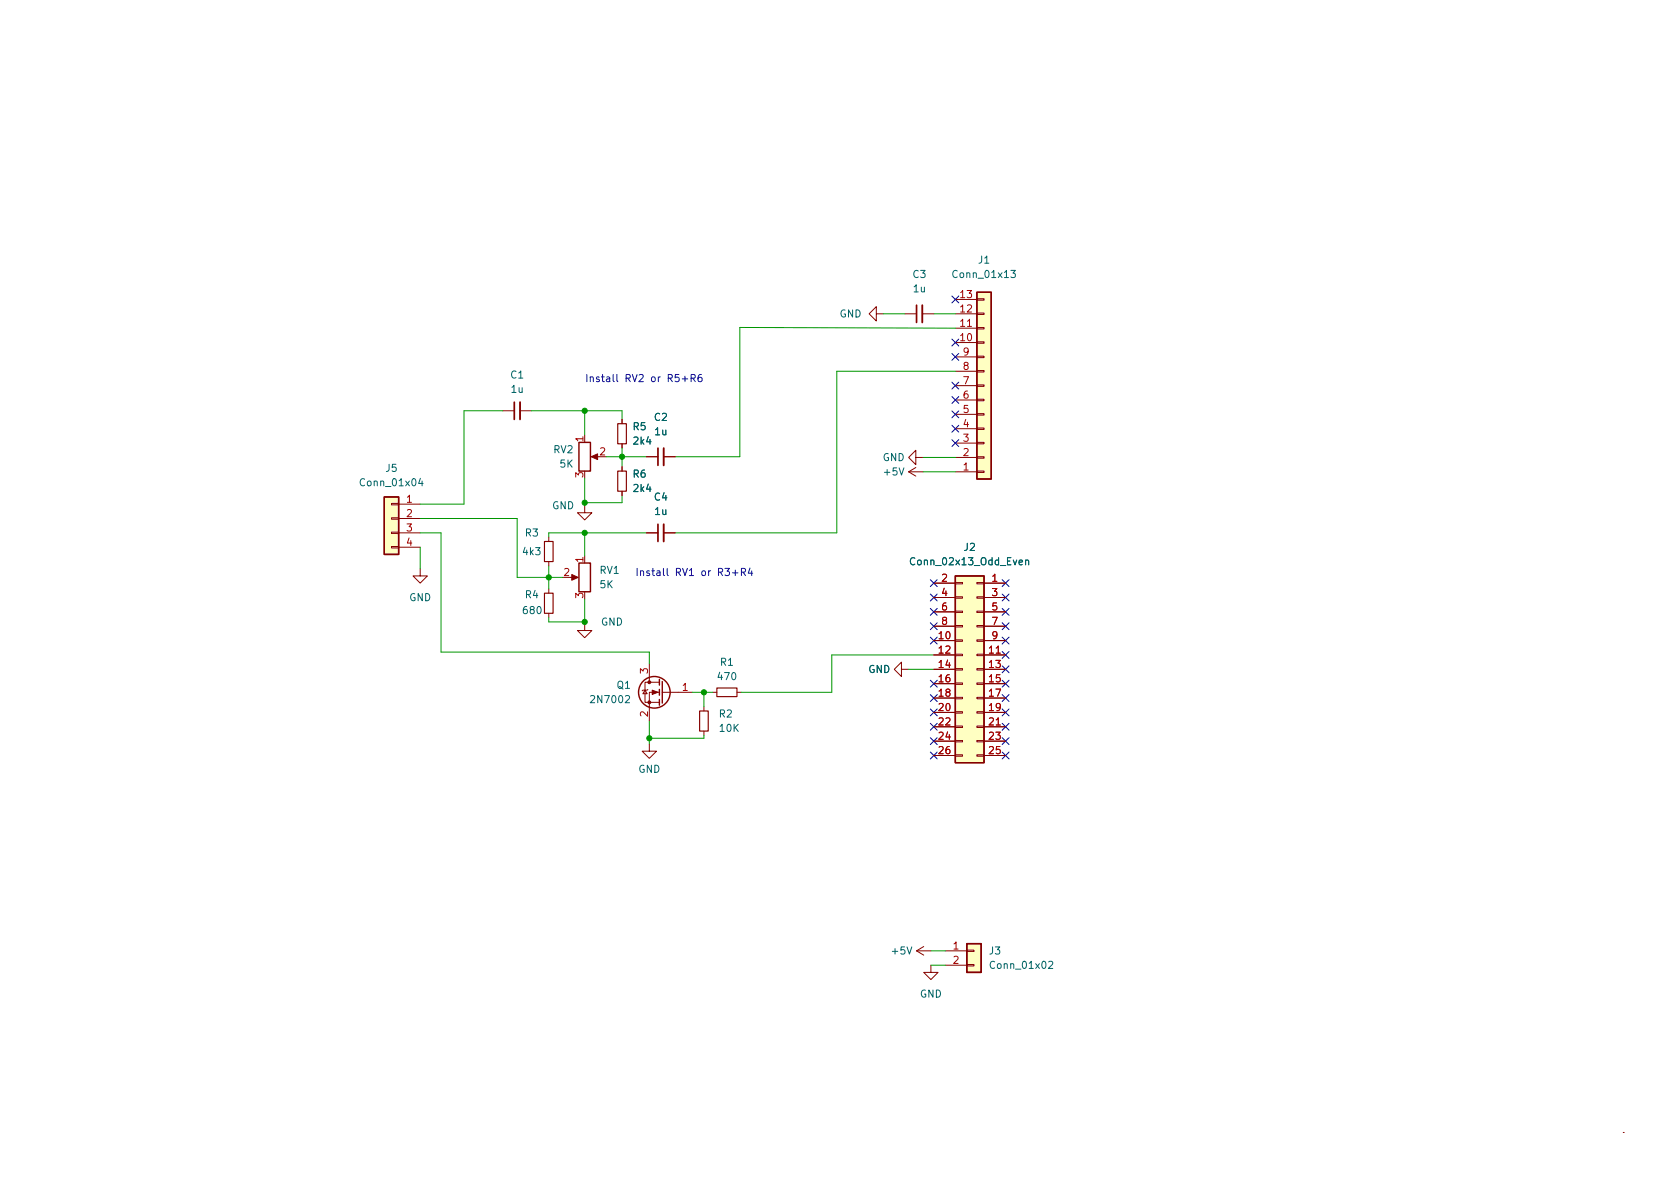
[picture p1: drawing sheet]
(kicad_sch (version 20211123) (generator eeschema)

 (paper "A4")

 (lib_symbols
  (symbol "Connector_Generic:Conn_01x02" (pin_names (offset 1.016) hide) (in_bom yes) (on_board yes)
   (property "Reference" "J" (id 0) (at 0 2.54 0) (effects (font (size 1.27 1.27))))
   (property "Value" "Conn_01x02" (id 1) (at 0 -5.08 0) (effects (font (size 1.27 1.27))))
   (property "Footprint" "" (id 2) (at 0 0 0) (effects (font (size 1.27 1.27)) hide))
   (property "Datasheet" "~" (id 3) (at 0 0 0) (effects (font (size 1.27 1.27)) hide))
   (symbol "Conn_01x02_1_1"
    (rectangle (start -1.27 -2.413) (end 0 -2.667) (stroke (width 0.1524) (type default) (color 0 0 0 0)) (fill (type none)))
    (rectangle (start -1.27 0.127) (end 0 -0.127) (stroke (width 0.1524) (type default) (color 0 0 0 0)) (fill (type none)))
    (rectangle (start -1.27 1.27) (end 1.27 -3.81) (stroke (width 0.254) (type default) (color 0 0 0 0)) (fill (type background)))
    (pin passive line (at -5.08 0 0) (length 3.81) (name "Pin_1" (effects (font (size 1.27 1.27)))) (number "1" (effects (font (size 1.27 1.27)))))
    (pin passive line (at -5.08 -2.54 0) (length 3.81) (name "Pin_2" (effects (font (size 1.27 1.27)))) (number "2" (effects (font (size 1.27 1.27)))))))
  (symbol "Connector_Generic:Conn_01x04" (pin_names (offset 1.016) hide) (in_bom yes) (on_board yes)
   (property "Reference" "J" (id 0) (at 0 5.08 0) (effects (font (size 1.27 1.27))))
   (property "Value" "Conn_01x04" (id 1) (at 0 -7.62 0) (effects (font (size 1.27 1.27))))
   (property "Footprint" "" (id 2) (at 0 0 0) (effects (font (size 1.27 1.27)) hide))
   (property "Datasheet" "~" (id 3) (at 0 0 0) (effects (font (size 1.27 1.27)) hide))
   (symbol "Conn_01x04_1_1"
    (rectangle (start -1.27 -4.953) (end 0 -5.207) (stroke (width 0.1524) (type default) (color 0 0 0 0)) (fill (type none)))
    (rectangle (start -1.27 -2.413) (end 0 -2.667) (stroke (width 0.1524) (type default) (color 0 0 0 0)) (fill (type none)))
    (rectangle (start -1.27 0.127) (end 0 -0.127) (stroke (width 0.1524) (type default) (color 0 0 0 0)) (fill (type none)))
    (rectangle (start -1.27 2.667) (end 0 2.413) (stroke (width 0.1524) (type default) (color 0 0 0 0)) (fill (type none)))
    (rectangle (start -1.27 3.81) (end 1.27 -6.35) (stroke (width 0.254) (type default) (color 0 0 0 0)) (fill (type background)))
    (pin passive line (at -5.08 2.54 0) (length 3.81) (name "Pin_1" (effects (font (size 1.27 1.27)))) (number "1" (effects (font (size 1.27 1.27)))))
    (pin passive line (at -5.08 0 0) (length 3.81) (name "Pin_2" (effects (font (size 1.27 1.27)))) (number "2" (effects (font (size 1.27 1.27)))))
    (pin passive line (at -5.08 -2.54 0) (length 3.81) (name "Pin_3" (effects (font (size 1.27 1.27)))) (number "3" (effects (font (size 1.27 1.27)))))
    (pin passive line (at -5.08 -5.08 0) (length 3.81) (name "Pin_4" (effects (font (size 1.27 1.27)))) (number "4" (effects (font (size 1.27 1.27)))))))
  (symbol "Connector_Generic:Conn_01x13" (pin_names (offset 1.016) hide) (in_bom yes) (on_board yes)
   (property "Reference" "J" (id 0) (at 0 17.78 0) (effects (font (size 1.27 1.27))))
   (property "Value" "Conn_01x13" (id 1) (at 0 -17.78 0) (effects (font (size 1.27 1.27))))
   (property "Footprint" "" (id 2) (at 0 0 0) (effects (font (size 1.27 1.27)) hide))
   (property "Datasheet" "~" (id 3) (at 0 0 0) (effects (font (size 1.27 1.27)) hide))
   (symbol "Conn_01x13_1_1"
    (rectangle (start -1.27 -15.113) (end 0 -15.367) (stroke (width 0.1524) (type default) (color 0 0 0 0)) (fill (type none)))
    (rectangle (start -1.27 -12.573) (end 0 -12.827) (stroke (width 0.1524) (type default) (color 0 0 0 0)) (fill (type none)))
    (rectangle (start -1.27 -10.033) (end 0 -10.287) (stroke (width 0.1524) (type default) (color 0 0 0 0)) (fill (type none)))
    (rectangle (start -1.27 -7.493) (end 0 -7.747) (stroke (width 0.1524) (type default) (color 0 0 0 0)) (fill (type none)))
    (rectangle (start -1.27 -4.953) (end 0 -5.207) (stroke (width 0.1524) (type default) (color 0 0 0 0)) (fill (type none)))
    (rectangle (start -1.27 -2.413) (end 0 -2.667) (stroke (width 0.1524) (type default) (color 0 0 0 0)) (fill (type none)))
    (rectangle (start -1.27 0.127) (end 0 -0.127) (stroke (width 0.1524) (type default) (color 0 0 0 0)) (fill (type none)))
    (rectangle (start -1.27 2.667) (end 0 2.413) (stroke (width 0.1524) (type default) (color 0 0 0 0)) (fill (type none)))
    (rectangle (start -1.27 5.207) (end 0 4.953) (stroke (width 0.1524) (type default) (color 0 0 0 0)) (fill (type none)))
    (rectangle (start -1.27 7.747) (end 0 7.493) (stroke (width 0.1524) (type default) (color 0 0 0 0)) (fill (type none)))
    (rectangle (start -1.27 10.287) (end 0 10.033) (stroke (width 0.1524) (type default) (color 0 0 0 0)) (fill (type none)))
    (rectangle (start -1.27 12.827) (end 0 12.573) (stroke (width 0.1524) (type default) (color 0 0 0 0)) (fill (type none)))
    (rectangle (start -1.27 15.367) (end 0 15.113) (stroke (width 0.1524) (type default) (color 0 0 0 0)) (fill (type none)))
    (rectangle (start -1.27 16.51) (end 1.27 -16.51) (stroke (width 0.254) (type default) (color 0 0 0 0)) (fill (type background)))
    (pin passive line (at -5.08 15.24 0) (length 3.81) (name "Pin_1" (effects (font (size 1.27 1.27)))) (number "1" (effects (font (size 1.27 1.27)))))
    (pin passive line (at -5.08 -7.62 0) (length 3.81) (name "Pin_10" (effects (font (size 1.27 1.27)))) (number "10" (effects (font (size 1.27 1.27)))))
    (pin passive line (at -5.08 -10.16 0) (length 3.81) (name "Pin_11" (effects (font (size 1.27 1.27)))) (number "11" (effects (font (size 1.27 1.27)))))
    (pin passive line (at -5.08 -12.7 0) (length 3.81) (name "Pin_12" (effects (font (size 1.27 1.27)))) (number "12" (effects (font (size 1.27 1.27)))))
    (pin passive line (at -5.08 -15.24 0) (length 3.81) (name "Pin_13" (effects (font (size 1.27 1.27)))) (number "13" (effects (font (size 1.27 1.27)))))
    (pin passive line (at -5.08 12.7 0) (length 3.81) (name "Pin_2" (effects (font (size 1.27 1.27)))) (number "2" (effects (font (size 1.27 1.27)))))
    (pin passive line (at -5.08 10.16 0) (length 3.81) (name "Pin_3" (effects (font (size 1.27 1.27)))) (number "3" (effects (font (size 1.27 1.27)))))
    (pin passive line (at -5.08 7.62 0) (length 3.81) (name "Pin_4" (effects (font (size 1.27 1.27)))) (number "4" (effects (font (size 1.27 1.27)))))
    (pin passive line (at -5.08 5.08 0) (length 3.81) (name "Pin_5" (effects (font (size 1.27 1.27)))) (number "5" (effects (font (size 1.27 1.27)))))
    (pin passive line (at -5.08 2.54 0) (length 3.81) (name "Pin_6" (effects (font (size 1.27 1.27)))) (number "6" (effects (font (size 1.27 1.27)))))
    (pin passive line (at -5.08 0 0) (length 3.81) (name "Pin_7" (effects (font (size 1.27 1.27)))) (number "7" (effects (font (size 1.27 1.27)))))
    (pin passive line (at -5.08 -2.54 0) (length 3.81) (name "Pin_8" (effects (font (size 1.27 1.27)))) (number "8" (effects (font (size 1.27 1.27)))))
    (pin passive line (at -5.08 -5.08 0) (length 3.81) (name "Pin_9" (effects (font (size 1.27 1.27)))) (number "9" (effects (font (size 1.27 1.27)))))))
  (symbol "Connector_Generic:Conn_02x13_Odd_Even" (pin_names (offset 1.016) hide) (in_bom yes) (on_board yes)
   (property "Reference" "J" (id 0) (at 1.27 17.78 0) (effects (font (size 1.27 1.27))))
   (property "Value" "Conn_02x13_Odd_Even" (id 1) (at 1.27 -17.78 0) (effects (font (size 1.27 1.27))))
   (property "Footprint" "" (id 2) (at 0 0 0) (effects (font (size 1.27 1.27)) hide))
   (property "Datasheet" "~" (id 3) (at 0 0 0) (effects (font (size 1.27 1.27)) hide))
   (symbol "Conn_02x13_Odd_Even_1_1"
    (rectangle (start -1.27 -15.113) (end 0 -15.367) (stroke (width 0.1524) (type default) (color 0 0 0 0)) (fill (type none)))
    (rectangle (start -1.27 -12.573) (end 0 -12.827) (stroke (width 0.1524) (type default) (color 0 0 0 0)) (fill (type none)))
    (rectangle (start -1.27 -10.033) (end 0 -10.287) (stroke (width 0.1524) (type default) (color 0 0 0 0)) (fill (type none)))
    (rectangle (start -1.27 -7.493) (end 0 -7.747) (stroke (width 0.1524) (type default) (color 0 0 0 0)) (fill (type none)))
    (rectangle (start -1.27 -4.953) (end 0 -5.207) (stroke (width 0.1524) (type default) (color 0 0 0 0)) (fill (type none)))
    (rectangle (start -1.27 -2.413) (end 0 -2.667) (stroke (width 0.1524) (type default) (color 0 0 0 0)) (fill (type none)))
    (rectangle (start -1.27 0.127) (end 0 -0.127) (stroke (width 0.1524) (type default) (color 0 0 0 0)) (fill (type none)))
    (rectangle (start -1.27 2.667) (end 0 2.413) (stroke (width 0.1524) (type default) (color 0 0 0 0)) (fill (type none)))
    (rectangle (start -1.27 5.207) (end 0 4.953) (stroke (width 0.1524) (type default) (color 0 0 0 0)) (fill (type none)))
    (rectangle (start -1.27 7.747) (end 0 7.493) (stroke (width 0.1524) (type default) (color 0 0 0 0)) (fill (type none)))
    (rectangle (start -1.27 10.287) (end 0 10.033) (stroke (width 0.1524) (type default) (color 0 0 0 0)) (fill (type none)))
    (rectangle (start -1.27 12.827) (end 0 12.573) (stroke (width 0.1524) (type default) (color 0 0 0 0)) (fill (type none)))
    (rectangle (start -1.27 15.367) (end 0 15.113) (stroke (width 0.1524) (type default) (color 0 0 0 0)) (fill (type none)))
    (rectangle (start -1.27 16.51) (end 3.81 -16.51) (stroke (width 0.254) (type default) (color 0 0 0 0)) (fill (type background)))
    (rectangle (start 3.81 -15.113) (end 2.54 -15.367) (stroke (width 0.1524) (type default) (color 0 0 0 0)) (fill (type none)))
    (rectangle (start 3.81 -12.573) (end 2.54 -12.827) (stroke (width 0.1524) (type default) (color 0 0 0 0)) (fill (type none)))
    (rectangle (start 3.81 -10.033) (end 2.54 -10.287) (stroke (width 0.1524) (type default) (color 0 0 0 0)) (fill (type none)))
    (rectangle (start 3.81 -7.493) (end 2.54 -7.747) (stroke (width 0.1524) (type default) (color 0 0 0 0)) (fill (type none)))
    (rectangle (start 3.81 -4.953) (end 2.54 -5.207) (stroke (width 0.1524) (type default) (color 0 0 0 0)) (fill (type none)))
    (rectangle (start 3.81 -2.413) (end 2.54 -2.667) (stroke (width 0.1524) (type default) (color 0 0 0 0)) (fill (type none)))
    (rectangle (start 3.81 0.127) (end 2.54 -0.127) (stroke (width 0.1524) (type default) (color 0 0 0 0)) (fill (type none)))
    (rectangle (start 3.81 2.667) (end 2.54 2.413) (stroke (width 0.1524) (type default) (color 0 0 0 0)) (fill (type none)))
    (rectangle (start 3.81 5.207) (end 2.54 4.953) (stroke (width 0.1524) (type default) (color 0 0 0 0)) (fill (type none)))
    (rectangle (start 3.81 7.747) (end 2.54 7.493) (stroke (width 0.1524) (type default) (color 0 0 0 0)) (fill (type none)))
    (rectangle (start 3.81 10.287) (end 2.54 10.033) (stroke (width 0.1524) (type default) (color 0 0 0 0)) (fill (type none)))
    (rectangle (start 3.81 12.827) (end 2.54 12.573) (stroke (width 0.1524) (type default) (color 0 0 0 0)) (fill (type none)))
    (rectangle (start 3.81 15.367) (end 2.54 15.113) (stroke (width 0.1524) (type default) (color 0 0 0 0)) (fill (type none)))
    (pin passive line (at -5.08 15.24 0) (length 3.81) (name "Pin_1" (effects (font (size 1.27 1.27)))) (number "1" (effects (font (size 1.27 1.27)))))
    (pin passive line (at 7.62 5.08 180) (length 3.81) (name "Pin_10" (effects (font (size 1.27 1.27)))) (number "10" (effects (font (size 1.27 1.27)))))
    (pin passive line (at -5.08 2.54 0) (length 3.81) (name "Pin_11" (effects (font (size 1.27 1.27)))) (number "11" (effects (font (size 1.27 1.27)))))
    (pin passive line (at 7.62 2.54 180) (length 3.81) (name "Pin_12" (effects (font (size 1.27 1.27)))) (number "12" (effects (font (size 1.27 1.27)))))
    (pin passive line (at -5.08 0 0) (length 3.81) (name "Pin_13" (effects (font (size 1.27 1.27)))) (number "13" (effects (font (size 1.27 1.27)))))
    (pin passive line (at 7.62 0 180) (length 3.81) (name "Pin_14" (effects (font (size 1.27 1.27)))) (number "14" (effects (font (size 1.27 1.27)))))
    (pin passive line (at -5.08 -2.54 0) (length 3.81) (name "Pin_15" (effects (font (size 1.27 1.27)))) (number "15" (effects (font (size 1.27 1.27)))))
    (pin passive line (at 7.62 -2.54 180) (length 3.81) (name "Pin_16" (effects (font (size 1.27 1.27)))) (number "16" (effects (font (size 1.27 1.27)))))
    (pin passive line (at -5.08 -5.08 0) (length 3.81) (name "Pin_17" (effects (font (size 1.27 1.27)))) (number "17" (effects (font (size 1.27 1.27)))))
    (pin passive line (at 7.62 -5.08 180) (length 3.81) (name "Pin_18" (effects (font (size 1.27 1.27)))) (number "18" (effects (font (size 1.27 1.27)))))
    (pin passive line (at -5.08 -7.62 0) (length 3.81) (name "Pin_19" (effects (font (size 1.27 1.27)))) (number "19" (effects (font (size 1.27 1.27)))))
    (pin passive line (at 7.62 15.24 180) (length 3.81) (name "Pin_2" (effects (font (size 1.27 1.27)))) (number "2" (effects (font (size 1.27 1.27)))))
    (pin passive line (at 7.62 -7.62 180) (length 3.81) (name "Pin_20" (effects (font (size 1.27 1.27)))) (number "20" (effects (font (size 1.27 1.27)))))
    (pin passive line (at -5.08 -10.16 0) (length 3.81) (name "Pin_21" (effects (font (size 1.27 1.27)))) (number "21" (effects (font (size 1.27 1.27)))))
    (pin passive line (at 7.62 -10.16 180) (length 3.81) (name "Pin_22" (effects (font (size 1.27 1.27)))) (number "22" (effects (font (size 1.27 1.27)))))
    (pin passive line (at -5.08 -12.7 0) (length 3.81) (name "Pin_23" (effects (font (size 1.27 1.27)))) (number "23" (effects (font (size 1.27 1.27)))))
    (pin passive line (at 7.62 -12.7 180) (length 3.81) (name "Pin_24" (effects (font (size 1.27 1.27)))) (number "24" (effects (font (size 1.27 1.27)))))
    (pin passive line (at -5.08 -15.24 0) (length 3.81) (name "Pin_25" (effects (font (size 1.27 1.27)))) (number "25" (effects (font (size 1.27 1.27)))))
    (pin passive line (at 7.62 -15.24 180) (length 3.81) (name "Pin_26" (effects (font (size 1.27 1.27)))) (number "26" (effects (font (size 1.27 1.27)))))
    (pin passive line (at -5.08 12.7 0) (length 3.81) (name "Pin_3" (effects (font (size 1.27 1.27)))) (number "3" (effects (font (size 1.27 1.27)))))
    (pin passive line (at 7.62 12.7 180) (length 3.81) (name "Pin_4" (effects (font (size 1.27 1.27)))) (number "4" (effects (font (size 1.27 1.27)))))
    (pin passive line (at -5.08 10.16 0) (length 3.81) (name "Pin_5" (effects (font (size 1.27 1.27)))) (number "5" (effects (font (size 1.27 1.27)))))
    (pin passive line (at 7.62 10.16 180) (length 3.81) (name "Pin_6" (effects (font (size 1.27 1.27)))) (number "6" (effects (font (size 1.27 1.27)))))
    (pin passive line (at -5.08 7.62 0) (length 3.81) (name "Pin_7" (effects (font (size 1.27 1.27)))) (number "7" (effects (font (size 1.27 1.27)))))
    (pin passive line (at 7.62 7.62 180) (length 3.81) (name "Pin_8" (effects (font (size 1.27 1.27)))) (number "8" (effects (font (size 1.27 1.27)))))
    (pin passive line (at -5.08 5.08 0) (length 3.81) (name "Pin_9" (effects (font (size 1.27 1.27)))) (number "9" (effects (font (size 1.27 1.27)))))))
  (symbol "Device:C_Small" (pin_numbers hide) (pin_names (offset 0.254) hide) (in_bom yes) (on_board yes)
   (property "Reference" "C" (id 0) (at 0.254 1.778 0) (effects (font (size 1.27 1.27)) (justify left)))
   (property "Value" "C_Small" (id 1) (at 0.254 -2.032 0) (effects (font (size 1.27 1.27)) (justify left)))
   (property "Footprint" "" (id 2) (at 0 0 0) (effects (font (size 1.27 1.27)) hide))
   (property "Datasheet" "~" (id 3) (at 0 0 0) (effects (font (size 1.27 1.27)) hide))
   (symbol "C_Small_0_1"
    (polyline (pts (xy -1.524 -0.508) (xy 1.524 -0.508)) (stroke (width 0.3302) (type default) (color 0 0 0 0)) (fill (type none)))
    (polyline (pts (xy -1.524 0.508) (xy 1.524 0.508)) (stroke (width 0.3048) (type default) (color 0 0 0 0)) (fill (type none))))
   (symbol "C_Small_1_1"
    (pin passive line (at 0 2.54 270) (length 2.032) (name "~" (effects (font (size 1.27 1.27)))) (number "1" (effects (font (size 1.27 1.27)))))
    (pin passive line (at 0 -2.54 90) (length 2.032) (name "~" (effects (font (size 1.27 1.27)))) (number "2" (effects (font (size 1.27 1.27)))))))
  (symbol "Device:R_Potentiometer" (pin_names (offset 1.016) hide) (in_bom yes) (on_board yes)
   (property "Reference" "RV" (id 0) (at -4.445 0 90) (effects (font (size 1.27 1.27))))
   (property "Value" "R_Potentiometer" (id 1) (at -2.54 0 90) (effects (font (size 1.27 1.27))))
   (property "Footprint" "" (id 2) (at 0 0 0) (effects (font (size 1.27 1.27)) hide))
   (property "Datasheet" "~" (id 3) (at 0 0 0) (effects (font (size 1.27 1.27)) hide))
   (symbol "R_Potentiometer_0_1"
    (polyline (pts (xy 2.54 0) (xy 1.524 0)) (stroke (width 0) (type default) (color 0 0 0 0)) (fill (type none)))
    (polyline (pts (xy 1.143 0) (xy 2.286 0.508) (xy 2.286 -0.508) (xy 1.143 0)) (stroke (width 0) (type default) (color 0 0 0 0)) (fill (type outline)))
    (rectangle (start 1.016 2.54) (end -1.016 -2.54) (stroke (width 0.254) (type default) (color 0 0 0 0)) (fill (type none))))
   (symbol "R_Potentiometer_1_1"
    (pin passive line (at 0 3.81 270) (length 1.27) (name "1" (effects (font (size 1.27 1.27)))) (number "1" (effects (font (size 1.27 1.27)))))
    (pin passive line (at 3.81 0 180) (length 1.27) (name "2" (effects (font (size 1.27 1.27)))) (number "2" (effects (font (size 1.27 1.27)))))
    (pin passive line (at 0 -3.81 90) (length 1.27) (name "3" (effects (font (size 1.27 1.27)))) (number "3" (effects (font (size 1.27 1.27)))))))
  (symbol "Device:R_Small" (pin_numbers hide) (pin_names (offset 0.254) hide) (in_bom yes) (on_board yes)
   (property "Reference" "R" (id 0) (at 0.762 0.508 0) (effects (font (size 1.27 1.27)) (justify left)))
   (property "Value" "R_Small" (id 1) (at 0.762 -1.016 0) (effects (font (size 1.27 1.27)) (justify left)))
   (property "Footprint" "" (id 2) (at 0 0 0) (effects (font (size 1.27 1.27)) hide))
   (property "Datasheet" "~" (id 3) (at 0 0 0) (effects (font (size 1.27 1.27)) hide))
   (symbol "R_Small_0_1"
    (rectangle (start -0.762 1.778) (end 0.762 -1.778) (stroke (width 0.2032) (type default) (color 0 0 0 0)) (fill (type none))))
   (symbol "R_Small_1_1"
    (pin passive line (at 0 2.54 270) (length 0.762) (name "~" (effects (font (size 1.27 1.27)))) (number "1" (effects (font (size 1.27 1.27)))))
    (pin passive line (at 0 -2.54 90) (length 0.762) (name "~" (effects (font (size 1.27 1.27)))) (number "2" (effects (font (size 1.27 1.27)))))))
  (symbol "Transistor_FET:2N7002" (pin_names hide) (in_bom yes) (on_board yes)
   (property "Reference" "Q" (id 0) (at 5.08 1.905 0) (effects (font (size 1.27 1.27)) (justify left)))
   (property "Value" "2N7002" (id 1) (at 5.08 0 0) (effects (font (size 1.27 1.27)) (justify left)))
   (property "Footprint" "Package_TO_SOT_SMD:SOT-23" (id 2) (at 5.08 -1.905 0) (effects (font (size 1.27 1.27) italic) (justify left) hide))
   (property "Datasheet" "https://www.onsemi.com/pub/Collateral/NDS7002A-D.PDF" (id 3) (at 0 0 0) (effects (font (size 1.27 1.27)) (justify left) hide))
   (symbol "2N7002_0_1"
    (polyline (pts (xy 0.254 0) (xy -2.54 0)) (stroke (width 0) (type default) (color 0 0 0 0)) (fill (type none)))
    (polyline (pts (xy 0.254 1.905) (xy 0.254 -1.905)) (stroke (width 0.254) (type default) (color 0 0 0 0)) (fill (type none)))
    (polyline (pts (xy 0.762 -1.27) (xy 0.762 -2.286)) (stroke (width 0.254) (type default) (color 0 0 0 0)) (fill (type none)))
    (polyline (pts (xy 0.762 0.508) (xy 0.762 -0.508)) (stroke (width 0.254) (type default) (color 0 0 0 0)) (fill (type none)))
    (polyline (pts (xy 0.762 2.286) (xy 0.762 1.27)) (stroke (width 0.254) (type default) (color 0 0 0 0)) (fill (type none)))
    (polyline (pts (xy 2.54 2.54) (xy 2.54 1.778)) (stroke (width 0) (type default) (color 0 0 0 0)) (fill (type none)))
    (polyline (pts (xy 2.54 -2.54) (xy 2.54 0) (xy 0.762 0)) (stroke (width 0) (type default) (color 0 0 0 0)) (fill (type none)))
    (polyline (pts (xy 0.762 -1.778) (xy 3.302 -1.778) (xy 3.302 1.778) (xy 0.762 1.778)) (stroke (width 0) (type default) (color 0 0 0 0)) (fill (type none)))
    (polyline (pts (xy 1.016 0) (xy 2.032 0.381) (xy 2.032 -0.381) (xy 1.016 0)) (stroke (width 0) (type default) (color 0 0 0 0)) (fill (type outline)))
    (polyline (pts (xy 2.794 0.508) (xy 2.921 0.381) (xy 3.683 0.381) (xy 3.81 0.254)) (stroke (width 0) (type default) (color 0 0 0 0)) (fill (type none)))
    (polyline (pts (xy 3.302 0.381) (xy 2.921 -0.254) (xy 3.683 -0.254) (xy 3.302 0.381)) (stroke (width 0) (type default) (color 0 0 0 0)) (fill (type none)))
    (circle (center 1.651 0) (radius 2.794) (stroke (width 0.254) (type default) (color 0 0 0 0)) (fill (type none)))
    (circle (center 2.54 -1.778) (radius 0.254) (stroke (width 0) (type default) (color 0 0 0 0)) (fill (type outline)))
    (circle (center 2.54 1.778) (radius 0.254) (stroke (width 0) (type default) (color 0 0 0 0)) (fill (type outline))))
   (symbol "2N7002_1_1"
    (pin input line (at -5.08 0 0) (length 2.54) (name "G" (effects (font (size 1.27 1.27)))) (number "1" (effects (font (size 1.27 1.27)))))
    (pin passive line (at 2.54 -5.08 90) (length 2.54) (name "S" (effects (font (size 1.27 1.27)))) (number "2" (effects (font (size 1.27 1.27)))))
    (pin passive line (at 2.54 5.08 270) (length 2.54) (name "D" (effects (font (size 1.27 1.27)))) (number "3" (effects (font (size 1.27 1.27)))))))
  (symbol "power:+5V" (power) (pin_names (offset 0)) (in_bom yes) (on_board yes)
   (property "Reference" "#PWR" (id 0) (at 0 -3.81 0) (effects (font (size 1.27 1.27)) hide))
   (property "Value" "+5V" (id 1) (at 0 3.556 0) (effects (font (size 1.27 1.27))))
   (property "Footprint" "" (id 2) (at 0 0 0) (effects (font (size 1.27 1.27)) hide))
   (property "Datasheet" "" (id 3) (at 0 0 0) (effects (font (size 1.27 1.27)) hide))
   (symbol "+5V_0_1"
    (polyline (pts (xy -0.762 1.27) (xy 0 2.54)) (stroke (width 0) (type default) (color 0 0 0 0)) (fill (type none)))
    (polyline (pts (xy 0 0) (xy 0 2.54)) (stroke (width 0) (type default) (color 0 0 0 0)) (fill (type none)))
    (polyline (pts (xy 0 2.54) (xy 0.762 1.27)) (stroke (width 0) (type default) (color 0 0 0 0)) (fill (type none))))
   (symbol "+5V_1_1"
    (pin power_in line (at 0 0 90) (length 0) hide (name "+5V" (effects (font (size 1.27 1.27)))) (number "1" (effects (font (size 1.27 1.27)))))))
  (symbol "power:GND" (power) (pin_names (offset 0)) (in_bom yes) (on_board yes)
   (property "Reference" "#PWR" (id 0) (at 0 -6.35 0) (effects (font (size 1.27 1.27)) hide))
   (property "Value" "GND" (id 1) (at 0 -3.81 0) (effects (font (size 1.27 1.27))))
   (property "Footprint" "" (id 2) (at 0 0 0) (effects (font (size 1.27 1.27)) hide))
   (property "Datasheet" "" (id 3) (at 0 0 0) (effects (font (size 1.27 1.27)) hide))
   (symbol "GND_0_1"
    (polyline (pts (xy 0 0) (xy 0 -1.27) (xy 1.27 -1.27) (xy 0 -2.54) (xy -1.27 -1.27) (xy 0 -1.27)) (stroke (width 0) (type default) (color 0 0 0 0)) (fill (type none))))
   (symbol "GND_1_1"
    (pin power_in line (at 0 0 270) (length 0) hide (name "GND" (effects (font (size 1.27 1.27)))) (number "1" (effects (font (size 1.27 1.27))))))))

 (junction (at 103.378 109.728) (diameter 0) (color 0 0 0 0))
 (junction (at 109.982 80.518) (diameter 0) (color 0 0 0 0))
 (junction (at 103.378 72.39) (diameter 0) (color 0 0 0 0))
 (junction (at 124.46 122.174) (diameter 0) (color 0 0 0 0))
 (junction (at 114.808 130.302) (diameter 0) (color 0 0 0 0))
 (junction (at 97.028 101.854) (diameter 0) (color 0 0 0 0))
 (junction (at 103.378 93.98) (diameter 0) (color 0 0 0 0))
 (junction (at 103.378 88.646) (diameter 0) (color 0 0 0 0))

 (no_connect (at 168.91 67.945))
 (no_connect (at 177.8 110.49))
 (no_connect (at 177.8 125.73))
 (no_connect (at 177.8 120.65))
 (no_connect (at 165.1 102.87))
 (no_connect (at 168.91 75.565))
 (no_connect (at 165.1 125.73))
 (no_connect (at 177.8 115.57))
 (no_connect (at 168.91 52.705))
 (no_connect (at 165.1 133.35))
 (no_connect (at 165.1 120.65))
 (no_connect (at 168.91 62.865))
 (no_connect (at 177.8 102.87))
 (no_connect (at 177.8 105.41))
 (no_connect (at 177.8 123.19))
 (no_connect (at 177.8 133.35))
 (no_connect (at 165.1 113.03))
 (no_connect (at 177.8 113.03))
 (no_connect (at 165.1 130.81))
 (no_connect (at 177.8 107.95))
 (no_connect (at 177.8 130.81))
 (no_connect (at 177.8 118.11))
 (no_connect (at 165.1 128.27))
 (no_connect (at 177.8 128.27))
 (no_connect (at 165.1 123.19))
 (no_connect (at 168.91 70.485))
 (no_connect (at 168.91 78.105))
 (no_connect (at 168.91 60.325))
 (no_connect (at 168.91 73.025))
 (no_connect (at 165.1 105.41))
 (no_connect (at 165.1 110.49))
 (no_connect (at 165.1 107.95))

 (wire (pts (xy 109.982 87.376) (xy 109.982 88.646)) (stroke (width 0) (type default) (color 0 0 0 0)))
 (wire (pts (xy 114.808 130.302) (xy 114.808 131.318)) (stroke (width 0) (type default) (color 0 0 0 0)))
 (wire (pts (xy 165.1 55.245) (xy 168.91 55.245)) (stroke (width 0) (type default) (color 0 0 0 0)))
 (wire (pts (xy 122.428 122.174) (xy 124.46 122.174)) (stroke (width 0) (type default) (color 0 0 0 0)))
 (wire (pts (xy 97.028 109.728) (xy 103.378 109.728)) (stroke (width 0) (type default) (color 0 0 0 0)))
 (wire (pts (xy 124.46 130.302) (xy 114.808 130.302)) (stroke (width 0) (type default) (color 0 0 0 0)))
 (wire (pts (xy 147.066 122.174) (xy 147.066 115.57)) (stroke (width 0) (type default) (color 0 0 0 0)))
 (wire (pts (xy 77.978 93.98) (xy 77.978 115.062)) (stroke (width 0) (type default) (color 0 0 0 0)))
 (wire (pts (xy 109.982 72.39) (xy 103.378 72.39)) (stroke (width 0) (type default) (color 0 0 0 0)))
 (wire (pts (xy 131.064 122.174) (xy 147.066 122.174)) (stroke (width 0) (type default) (color 0 0 0 0)))
 (wire (pts (xy 82.042 72.39) (xy 82.042 88.9)) (stroke (width 0) (type default) (color 0 0 0 0)))
 (wire (pts (xy 164.592 167.894) (xy 167.132 167.894)) (stroke (width 0) (type default) (color 0 0 0 0)))
 (wire (pts (xy 103.378 84.328) (xy 103.378 88.646)) (stroke (width 0) (type default) (color 0 0 0 0)))
 (wire (pts (xy 114.808 115.062) (xy 77.978 115.062)) (stroke (width 0) (type default) (color 0 0 0 0)))
 (wire (pts (xy 97.028 101.854) (xy 97.028 103.886)) (stroke (width 0) (type default) (color 0 0 0 0)))
 (wire (pts (xy 109.982 78.994) (xy 109.982 80.518)) (stroke (width 0) (type default) (color 0 0 0 0)))
 (wire (pts (xy 97.028 101.854) (xy 99.568 101.854)) (stroke (width 0) (type default) (color 0 0 0 0)))
 (wire (pts (xy 164.592 170.434) (xy 167.132 170.434)) (stroke (width 0) (type default) (color 0 0 0 0)))
 (wire (pts (xy 124.46 122.174) (xy 125.984 122.174)) (stroke (width 0) (type default) (color 0 0 0 0)))
 (wire (pts (xy 147.066 115.57) (xy 165.1 115.57)) (stroke (width 0) (type default) (color 0 0 0 0)))
 (wire (pts (xy 103.378 88.646) (xy 103.378 89.154)) (stroke (width 0) (type default) (color 0 0 0 0)))
 (wire (pts (xy 91.44 91.44) (xy 91.44 101.854)) (stroke (width 0) (type default) (color 0 0 0 0)))
 (wire (pts (xy 130.81 57.658) (xy 168.91 57.785)) (stroke (width 0) (type default) (color 0 0 0 0)))
 (wire (pts (xy 74.295 93.98) (xy 77.978 93.98)) (stroke (width 0) (type default) (color 0 0 0 0)))
 (wire (pts (xy 114.808 117.094) (xy 114.808 115.062)) (stroke (width 0) (type default) (color 0 0 0 0)))
 (wire (pts (xy 97.028 93.98) (xy 103.378 93.98)) (stroke (width 0) (type default) (color 0 0 0 0)))
 (wire (pts (xy 93.98 72.39) (xy 103.378 72.39)) (stroke (width 0) (type default) (color 0 0 0 0)))
 (wire (pts (xy 97.028 108.966) (xy 97.028 109.728)) (stroke (width 0) (type default) (color 0 0 0 0)))
 (wire (pts (xy 103.378 98.044) (xy 103.378 93.98)) (stroke (width 0) (type default) (color 0 0 0 0)))
 (wire (pts (xy 124.46 129.794) (xy 124.46 130.302)) (stroke (width 0) (type default) (color 0 0 0 0)))
 (wire (pts (xy 109.982 73.914) (xy 109.982 72.39)) (stroke (width 0) (type default) (color 0 0 0 0)))
 (wire (pts (xy 103.378 72.39) (xy 103.378 76.708)) (stroke (width 0) (type default) (color 0 0 0 0)))
 (wire (pts (xy 147.955 93.98) (xy 147.955 65.405)) (stroke (width 0) (type default) (color 0 0 0 0)))
 (wire (pts (xy 97.028 94.742) (xy 97.028 93.98)) (stroke (width 0) (type default) (color 0 0 0 0)))
 (wire (pts (xy 130.81 80.518) (xy 130.81 57.658)) (stroke (width 0) (type default) (color 0 0 0 0)))
 (wire (pts (xy 147.955 65.405) (xy 168.91 65.405)) (stroke (width 0) (type default) (color 0 0 0 0)))
 (wire (pts (xy 109.982 80.518) (xy 109.982 82.296)) (stroke (width 0) (type default) (color 0 0 0 0)))
 (wire (pts (xy 103.378 105.664) (xy 103.378 109.728)) (stroke (width 0) (type default) (color 0 0 0 0)))
 (wire (pts (xy 103.378 109.728) (xy 103.378 109.982)) (stroke (width 0) (type default) (color 0 0 0 0)))
 (wire (pts (xy 156.21 55.245) (xy 160.02 55.245)) (stroke (width 0) (type default) (color 0 0 0 0)))
 (wire (pts (xy 119.38 93.98) (xy 147.955 93.98)) (stroke (width 0) (type default) (color 0 0 0 0)))
 (wire (pts (xy 74.295 91.44) (xy 91.44 91.44)) (stroke (width 0) (type default) (color 0 0 0 0)))
 (wire (pts (xy 114.808 127.254) (xy 114.808 130.302)) (stroke (width 0) (type default) (color 0 0 0 0)))
 (wire (pts (xy 107.188 80.518) (xy 109.982 80.518)) (stroke (width 0) (type default) (color 0 0 0 0)))
 (wire (pts (xy 163.195 83.185) (xy 168.91 83.185)) (stroke (width 0) (type default) (color 0 0 0 0)))
 (wire (pts (xy 109.982 88.646) (xy 103.378 88.646)) (stroke (width 0) (type default) (color 0 0 0 0)))
 (wire (pts (xy 160.655 118.11) (xy 165.1 118.11)) (stroke (width 0) (type default) (color 0 0 0 0)))
 (wire (pts (xy 74.295 96.52) (xy 74.295 100.33)) (stroke (width 0) (type default) (color 0 0 0 0)))
 (wire (pts (xy 119.38 80.518) (xy 130.81 80.518)) (stroke (width 0) (type default) (color 0 0 0 0)))
 (wire (pts (xy 124.46 122.174) (xy 124.46 124.714)) (stroke (width 0) (type default) (color 0 0 0 0)))
 (wire (pts (xy 103.378 93.98) (xy 114.3 93.98)) (stroke (width 0) (type default) (color 0 0 0 0)))
 (wire (pts (xy 91.44 101.854) (xy 97.028 101.854)) (stroke (width 0) (type default) (color 0 0 0 0)))
 (wire (pts (xy 82.042 72.39) (xy 88.9 72.39)) (stroke (width 0) (type default) (color 0 0 0 0)))
 (wire (pts (xy 97.028 99.822) (xy 97.028 101.854)) (stroke (width 0) (type default) (color 0 0 0 0)))
 (wire (pts (xy 74.295 88.9) (xy 82.042 88.9)) (stroke (width 0) (type default) (color 0 0 0 0)))
 (wire (pts (xy 163.195 80.645) (xy 168.91 80.645)) (stroke (width 0) (type default) (color 0 0 0 0)))
 (wire (pts (xy 109.982 80.518) (xy 114.3 80.518)) (stroke (width 0) (type default) (color 0 0 0 0)))

 (text "Install RV1 or R3+R4\n" (at 112.268 101.854 0) (effects (font (size 1.27 1.27)) (justify left bottom)))
 (text "Install RV2 or R5+R6\n" (at 103.378 67.564 0) (effects (font (size 1.27 1.27)) (justify left bottom)))

 (symbol (lib_id "Device:C_Small") (at 91.44 72.39 90) (unit 1) (in_bom yes) (on_board yes) (fields_autoplaced)
  (property "Reference" "C1" (id 0) (at 91.4463 66.04 90))
  (property "Value" "1u" (id 1) (at 91.4463 68.58 90))
  (property "Footprint" "Capacitor_SMD:C_0805_2012Metric" (id 2) (at 91.44 72.39 0) (effects (font (size 1.27 1.27)) hide))
  (property "Datasheet" "~" (id 3) (at 91.44 72.39 0) (effects (font (size 1.27 1.27)) hide)) (pin "1") (pin "2"))

 (symbol (lib_id "Device:R_Small") (at 97.028 106.426 180) (unit 1) (in_bom yes) (on_board yes)
  (property "Reference" "R4" (id 0) (at 92.71 104.902 0) (effects (font (size 1.27 1.27)) (justify right)))
  (property "Value" "680" (id 1) (at 92.202 107.696 0) (effects (font (size 1.27 1.27)) (justify right)))
  (property "Footprint" "Resistor_SMD:R_0805_2012Metric" (id 2) (at 97.028 106.426 0) (effects (font (size 1.27 1.27)) hide))
  (property "Datasheet" "~" (id 3) (at 97.028 106.426 0) (effects (font (size 1.27 1.27)) hide)) (pin "1") (pin "2"))

 (symbol (lib_id "Device:C_Small") (at 116.84 80.518 90) (unit 1) (in_bom yes) (on_board yes) (fields_autoplaced)
  (property "Reference" "C2" (id 0) (at 116.8463 73.533 90))
  (property "Value" "1u" (id 1) (at 116.8463 76.073 90))
  (property "Footprint" "Capacitor_SMD:C_0805_2012Metric" (id 2) (at 116.84 80.518 0) (effects (font (size 1.27 1.27)) hide))
  (property "Datasheet" "~" (id 3) (at 116.84 80.518 0) (effects (font (size 1.27 1.27)) hide)) (pin "1") (pin "2"))

 (symbol (lib_id "Connector_Generic:Conn_01x02") (at 172.212 167.894 0) (unit 1) (in_bom yes) (on_board yes) (fields_autoplaced)
  (property "Reference" "J3" (id 0) (at 174.752 167.8939 0) (effects (font (size 1.27 1.27)) (justify left)))
  (property "Value" "Conn_01x02" (id 1) (at 174.752 170.4339 0) (effects (font (size 1.27 1.27)) (justify left)))
  (property "Footprint" "Connector_PinHeader_2.54mm:PinHeader_1x02_P2.54mm_Vertical" (id 2) (at 172.212 167.894 0) (effects (font (size 1.27 1.27)) hide))
  (property "Datasheet" "~" (id 3) (at 172.212 167.894 0) (effects (font (size 1.27 1.27)) hide)) (pin "1") (pin "2"))

 (symbol (lib_id "Transistor_FET:2N7002") (at 117.348 122.174 0) (mirror y) (unit 1) (in_bom yes) (on_board yes) (fields_autoplaced)
  (property "Reference" "Q1" (id 0) (at 111.633 120.9039 0) (effects (font (size 1.27 1.27)) (justify left)))
  (property "Value" "2N7002" (id 1) (at 111.633 123.4439 0) (effects (font (size 1.27 1.27)) (justify left)))
  (property "Footprint" "Package_TO_SOT_SMD:SOT-23" (id 2) (at 112.268 124.079 0) (effects (font (size 1.27 1.27) italic) (justify left) hide))
  (property "Datasheet" "https://www.onsemi.com/pub/Collateral/NDS7002A-D.PDF" (id 3) (at 117.348 122.174 0) (effects (font (size 1.27 1.27)) (justify left) hide)) (pin "1") (pin "2") (pin "3"))

 (symbol (lib_id "Device:R_Potentiometer") (at 103.378 80.518 0) (unit 1) (in_bom yes) (on_board yes) (fields_autoplaced)
  (property "Reference" "RV2" (id 0) (at 101.473 79.2479 0) (effects (font (size 1.27 1.27)) (justify right)))
  (property "Value" "5K" (id 1) (at 101.473 81.7879 0) (effects (font (size 1.27 1.27)) (justify right)))
  (property "Footprint" "Potentiometer_THT:Potentiometer_Bourns_3296W_Vertical" (id 2) (at 103.378 80.518 0) (effects (font (size 1.27 1.27)) hide))
  (property "Datasheet" "~" (id 3) (at 103.378 80.518 0) (effects (font (size 1.27 1.27)) hide)) (pin "1") (pin "2") (pin "3"))

 (symbol (lib_id "Device:C_Small") (at 116.84 93.98 90) (unit 1) (in_bom yes) (on_board yes) (fields_autoplaced)
  (property "Reference" "C4" (id 0) (at 116.8463 87.63 90))
  (property "Value" "1u" (id 1) (at 116.8463 90.17 90))
  (property "Footprint" "Capacitor_SMD:C_0805_2012Metric" (id 2) (at 116.84 93.98 0) (effects (font (size 1.27 1.27)) hide))
  (property "Datasheet" "~" (id 3) (at 116.84 93.98 0) (effects (font (size 1.27 1.27)) hide)) (pin "1") (pin "2"))

 (symbol (lib_id "power:+5V") (at 164.592 167.894 90) (unit 1) (in_bom yes) (on_board yes) (fields_autoplaced)
  (property "Reference" "#PWR06" (id 0) (at 168.402 167.894 0) (effects (font (size 1.27 1.27)) hide))
  (property "Value" "+5V" (id 1) (at 161.417 167.8939 90) (effects (font (size 1.27 1.27)) (justify left)))
  (property "Footprint" "" (id 2) (at 164.592 167.894 0) (effects (font (size 1.27 1.27)) hide))
  (property "Datasheet" "" (id 3) (at 164.592 167.894 0) (effects (font (size 1.27 1.27)) hide)) (pin "1"))

 (symbol (lib_id "power:GND") (at 103.378 89.154 0) (unit 1) (in_bom yes) (on_board yes)
  (property "Reference" "#PWR02" (id 0) (at 103.378 95.504 0) (effects (font (size 1.27 1.27)) hide))
  (property "Value" "GND" (id 1) (at 99.568 89.154 0))
  (property "Footprint" "" (id 2) (at 103.378 89.154 0) (effects (font (size 1.27 1.27)) hide))
  (property "Datasheet" "" (id 3) (at 103.378 89.154 0) (effects (font (size 1.27 1.27)) hide)) (pin "1"))

 (symbol (lib_id "Connector_Generic:Conn_01x04") (at 69.215 91.44 0) (mirror y) (unit 1) (in_bom yes) (on_board yes) (fields_autoplaced)
  (property "Reference" "J5" (id 0) (at 69.215 82.55 0))
  (property "Value" "Conn_01x04" (id 1) (at 69.215 85.09 0))
  (property "Footprint" "Connector_PinHeader_2.54mm:PinHeader_1x04_P2.54mm_Vertical" (id 2) (at 69.215 91.44 0) (effects (font (size 1.27 1.27)) hide))
  (property "Datasheet" "~" (id 3) (at 69.215 91.44 0) (effects (font (size 1.27 1.27)) hide)) (pin "1") (pin "2") (pin "3") (pin "4"))

 (symbol (lib_id "Connector_Generic:Conn_01x13") (at 173.99 67.945 0) (mirror x) (unit 1) (in_bom yes) (on_board yes) (fields_autoplaced)
  (property "Reference" "J1" (id 0) (at 173.99 45.72 0))
  (property "Value" "Conn_01x13" (id 1) (at 173.99 48.26 0))
  (property "Footprint" "Connector_PinHeader_2.54mm:PinHeader_1x13_P2.54mm_Vertical" (id 2) (at 173.99 67.945 0) (effects (font (size 1.27 1.27)) hide))
  (property "Datasheet" "~" (id 3) (at 173.99 67.945 0) (effects (font (size 1.27 1.27)) hide)) (pin "1") (pin "10") (pin "11") (pin "12") (pin "13") (pin "2") (pin "3") (pin "4") (pin "5") (pin "6") (pin "7") (pin "8") (pin "9"))

 (symbol (lib_id "Device:R_Small") (at 124.46 127.254 180) (unit 1) (in_bom yes) (on_board yes) (fields_autoplaced)
  (property "Reference" "R2" (id 0) (at 127 125.9839 0) (effects (font (size 1.27 1.27)) (justify right)))
  (property "Value" "10K" (id 1) (at 127 128.5239 0) (effects (font (size 1.27 1.27)) (justify right)))
  (property "Footprint" "Resistor_SMD:R_0805_2012Metric" (id 2) (at 124.46 127.254 0) (effects (font (size 1.27 1.27)) hide))
  (property "Datasheet" "~" (id 3) (at 124.46 127.254 0) (effects (font (size 1.27 1.27)) hide)) (pin "1") (pin "2"))

 (symbol (lib_id "power:GND") (at 74.295 100.33 0) (unit 1) (in_bom yes) (on_board yes) (fields_autoplaced)
  (property "Reference" "#PWR0102" (id 0) (at 74.295 106.68 0) (effects (font (size 1.27 1.27)) hide))
  (property "Value" "GND" (id 1) (at 74.295 105.41 0))
  (property "Footprint" "" (id 2) (at 74.295 100.33 0) (effects (font (size 1.27 1.27)) hide))
  (property "Datasheet" "" (id 3) (at 74.295 100.33 0) (effects (font (size 1.27 1.27)) hide)) (pin "1"))

 (symbol (lib_id "power:GND") (at 156.21 55.245 270) (unit 1) (in_bom yes) (on_board yes) (fields_autoplaced)
  (property "Reference" "#PWR03" (id 0) (at 149.86 55.245 0) (effects (font (size 1.27 1.27)) hide))
  (property "Value" "GND" (id 1) (at 152.4 55.2449 90) (effects (font (size 1.27 1.27)) (justify right)))
  (property "Footprint" "" (id 2) (at 156.21 55.245 0) (effects (font (size 1.27 1.27)) hide))
  (property "Datasheet" "" (id 3) (at 156.21 55.245 0) (effects (font (size 1.27 1.27)) hide)) (pin "1"))

 (symbol (lib_id "Connector_Generic:Conn_02x13_Odd_Even") (at 172.72 118.11 0) (mirror y) (unit 1) (in_bom yes) (on_board yes) (fields_autoplaced)
  (property "Reference" "J2" (id 0) (at 171.45 96.52 0))
  (property "Value" "Conn_02x13_Odd_Even" (id 1) (at 171.45 99.06 0))
  (property "Footprint" "Connector_PinHeader_2.54mm:PinHeader_2x13_P2.54mm_Vertical" (id 2) (at 172.72 118.11 0) (effects (font (size 1.27 1.27)) hide))
  (property "Datasheet" "~" (id 3) (at 172.72 118.11 0) (effects (font (size 1.27 1.27)) hide)) (pin "1") (pin "10") (pin "11") (pin "12") (pin "13") (pin "14") (pin "15") (pin "16") (pin "17") (pin "18") (pin "19") (pin "2") (pin "20") (pin "21") (pin "22") (pin "23") (pin "24") (pin "25") (pin "26") (pin "3") (pin "4") (pin "5") (pin "6") (pin "7") (pin "8") (pin "9"))

 (symbol (lib_id "Device:R_Small") (at 97.028 97.282 180) (unit 1) (in_bom yes) (on_board yes)
  (property "Reference" "R3" (id 0) (at 92.71 93.98 0) (effects (font (size 1.27 1.27)) (justify right)))
  (property "Value" "4k3" (id 1) (at 92.202 97.282 0) (effects (font (size 1.27 1.27)) (justify right)))
  (property "Footprint" "Resistor_SMD:R_0805_2012Metric" (id 2) (at 97.028 97.282 0) (effects (font (size 1.27 1.27)) hide))
  (property "Datasheet" "~" (id 3) (at 97.028 97.282 0) (effects (font (size 1.27 1.27)) hide)) (pin "1") (pin "2"))

 (symbol (lib_id "Device:R_Small") (at 109.982 76.454 180) (unit 1) (in_bom yes) (on_board yes) (fields_autoplaced)
  (property "Reference" "R5" (id 0) (at 111.76 75.1839 0) (effects (font (size 1.27 1.27)) (justify right)))
  (property "Value" "2k4" (id 1) (at 111.76 77.7239 0) (effects (font (size 1.27 1.27)) (justify right)))
  (property "Footprint" "Resistor_SMD:R_0805_2012Metric" (id 2) (at 109.982 76.454 0) (effects (font (size 1.27 1.27)) hide))
  (property "Datasheet" "~" (id 3) (at 109.982 76.454 0) (effects (font (size 1.27 1.27)) hide)) (pin "1") (pin "2"))

 (symbol (lib_id "Device:R_Small") (at 128.524 122.174 90) (unit 1) (in_bom yes) (on_board yes) (fields_autoplaced)
  (property "Reference" "R1" (id 0) (at 128.524 116.84 90))
  (property "Value" "470" (id 1) (at 128.524 119.38 90))
  (property "Footprint" "Resistor_SMD:R_0805_2012Metric" (id 2) (at 128.524 122.174 0) (effects (font (size 1.27 1.27)) hide))
  (property "Datasheet" "~" (id 3) (at 128.524 122.174 0) (effects (font (size 1.27 1.27)) hide)) (pin "1") (pin "2"))

 (symbol (lib_id "Device:R_Potentiometer") (at 103.378 101.854 0) (mirror y) (unit 1) (in_bom yes) (on_board yes) (fields_autoplaced)
  (property "Reference" "RV1" (id 0) (at 105.918 100.5839 0) (effects (font (size 1.27 1.27)) (justify right)))
  (property "Value" "5K" (id 1) (at 105.918 103.1239 0) (effects (font (size 1.27 1.27)) (justify right)))
  (property "Footprint" "Potentiometer_THT:Potentiometer_Bourns_3296W_Vertical" (id 2) (at 103.378 101.854 0) (effects (font (size 1.27 1.27)) hide))
  (property "Datasheet" "~" (id 3) (at 103.378 101.854 0) (effects (font (size 1.27 1.27)) hide)) (pin "1") (pin "2") (pin "3"))

 (symbol (lib_id "power:GND") (at 164.592 170.434 0) (unit 1) (in_bom yes) (on_board yes) (fields_autoplaced)
  (property "Reference" "#PWR07" (id 0) (at 164.592 176.784 0) (effects (font (size 1.27 1.27)) hide))
  (property "Value" "GND" (id 1) (at 164.592 175.514 0))
  (property "Footprint" "" (id 2) (at 164.592 170.434 0) (effects (font (size 1.27 1.27)) hide))
  (property "Datasheet" "" (id 3) (at 164.592 170.434 0) (effects (font (size 1.27 1.27)) hide)) (pin "1"))

 (symbol (lib_id "power:+5V") (at 163.195 83.185 90) (unit 1) (in_bom yes) (on_board yes) (fields_autoplaced)
  (property "Reference" "#PWR05" (id 0) (at 167.005 83.185 0) (effects (font (size 1.27 1.27)) hide))
  (property "Value" "+5V" (id 1) (at 160.02 83.1849 90) (effects (font (size 1.27 1.27)) (justify left)))
  (property "Footprint" "" (id 2) (at 163.195 83.185 0) (effects (font (size 1.27 1.27)) hide))
  (property "Datasheet" "" (id 3) (at 163.195 83.185 0) (effects (font (size 1.27 1.27)) hide)) (pin "1"))

 (symbol (lib_id "Device:C_Small") (at 162.56 55.245 90) (unit 1) (in_bom yes) (on_board yes) (fields_autoplaced)
  (property "Reference" "C3" (id 0) (at 162.5663 48.26 90))
  (property "Value" "1u" (id 1) (at 162.5663 50.8 90))
  (property "Footprint" "Capacitor_SMD:C_0805_2012Metric" (id 2) (at 162.56 55.245 0) (effects (font (size 1.27 1.27)) hide))
  (property "Datasheet" "~" (id 3) (at 162.56 55.245 0) (effects (font (size 1.27 1.27)) hide)) (pin "1") (pin "2"))

 (symbol (lib_id "Device:R_Small") (at 109.982 84.836 180) (unit 1) (in_bom yes) (on_board yes) (fields_autoplaced)
  (property "Reference" "R6" (id 0) (at 111.76 83.5659 0) (effects (font (size 1.27 1.27)) (justify right)))
  (property "Value" "2k4" (id 1) (at 111.76 86.1059 0) (effects (font (size 1.27 1.27)) (justify right)))
  (property "Footprint" "Resistor_SMD:R_0805_2012Metric" (id 2) (at 109.982 84.836 0) (effects (font (size 1.27 1.27)) hide))
  (property "Datasheet" "~" (id 3) (at 109.982 84.836 0) (effects (font (size 1.27 1.27)) hide)) (pin "1") (pin "2"))

 (symbol (lib_id "power:GND") (at 160.655 118.11 270) (unit 1) (in_bom yes) (on_board yes) (fields_autoplaced)
  (property "Reference" "#PWR0103" (id 0) (at 154.305 118.11 0) (effects (font (size 1.27 1.27)) hide))
  (property "Value" "GND" (id 1) (at 157.48 118.1099 90) (effects (font (size 1.27 1.27)) (justify right)))
  (property "Footprint" "" (id 2) (at 160.655 118.11 0) (effects (font (size 1.27 1.27)) hide))
  (property "Datasheet" "" (id 3) (at 160.655 118.11 0) (effects (font (size 1.27 1.27)) hide)) (pin "1"))

 (symbol (lib_id "power:GND") (at 103.378 109.982 0) (unit 1) (in_bom yes) (on_board yes)
  (property "Reference" "#PWR01" (id 0) (at 103.378 116.332 0) (effects (font (size 1.27 1.27)) hide))
  (property "Value" "GND" (id 1) (at 108.204 109.728 0))
  (property "Footprint" "" (id 2) (at 103.378 109.982 0) (effects (font (size 1.27 1.27)) hide))
  (property "Datasheet" "" (id 3) (at 103.378 109.982 0) (effects (font (size 1.27 1.27)) hide)) (pin "1"))

 (symbol (lib_id "power:GND") (at 114.808 131.318 0) (unit 1) (in_bom yes) (on_board yes) (fields_autoplaced)
  (property "Reference" "#PWR0101" (id 0) (at 114.808 137.668 0) (effects (font (size 1.27 1.27)) hide))
  (property "Value" "GND" (id 1) (at 114.808 135.763 0))
  (property "Footprint" "" (id 2) (at 114.808 131.318 0) (effects (font (size 1.27 1.27)) hide))
  (property "Datasheet" "" (id 3) (at 114.808 131.318 0) (effects (font (size 1.27 1.27)) hide)) (pin "1"))

 (symbol (lib_id "power:GND") (at 163.195 80.645 270) (unit 1) (in_bom yes) (on_board yes) (fields_autoplaced)
  (property "Reference" "#PWR04" (id 0) (at 156.845 80.645 0) (effects (font (size 1.27 1.27)) hide))
  (property "Value" "GND" (id 1) (at 160.02 80.6449 90) (effects (font (size 1.27 1.27)) (justify right)))
  (property "Footprint" "" (id 2) (at 163.195 80.645 0) (effects (font (size 1.27 1.27)) hide))
  (property "Datasheet" "" (id 3) (at 163.195 80.645 0) (effects (font (size 1.27 1.27)) hide)) (pin "1"))

 (sheet_instances (path "" (page "1")))

)
